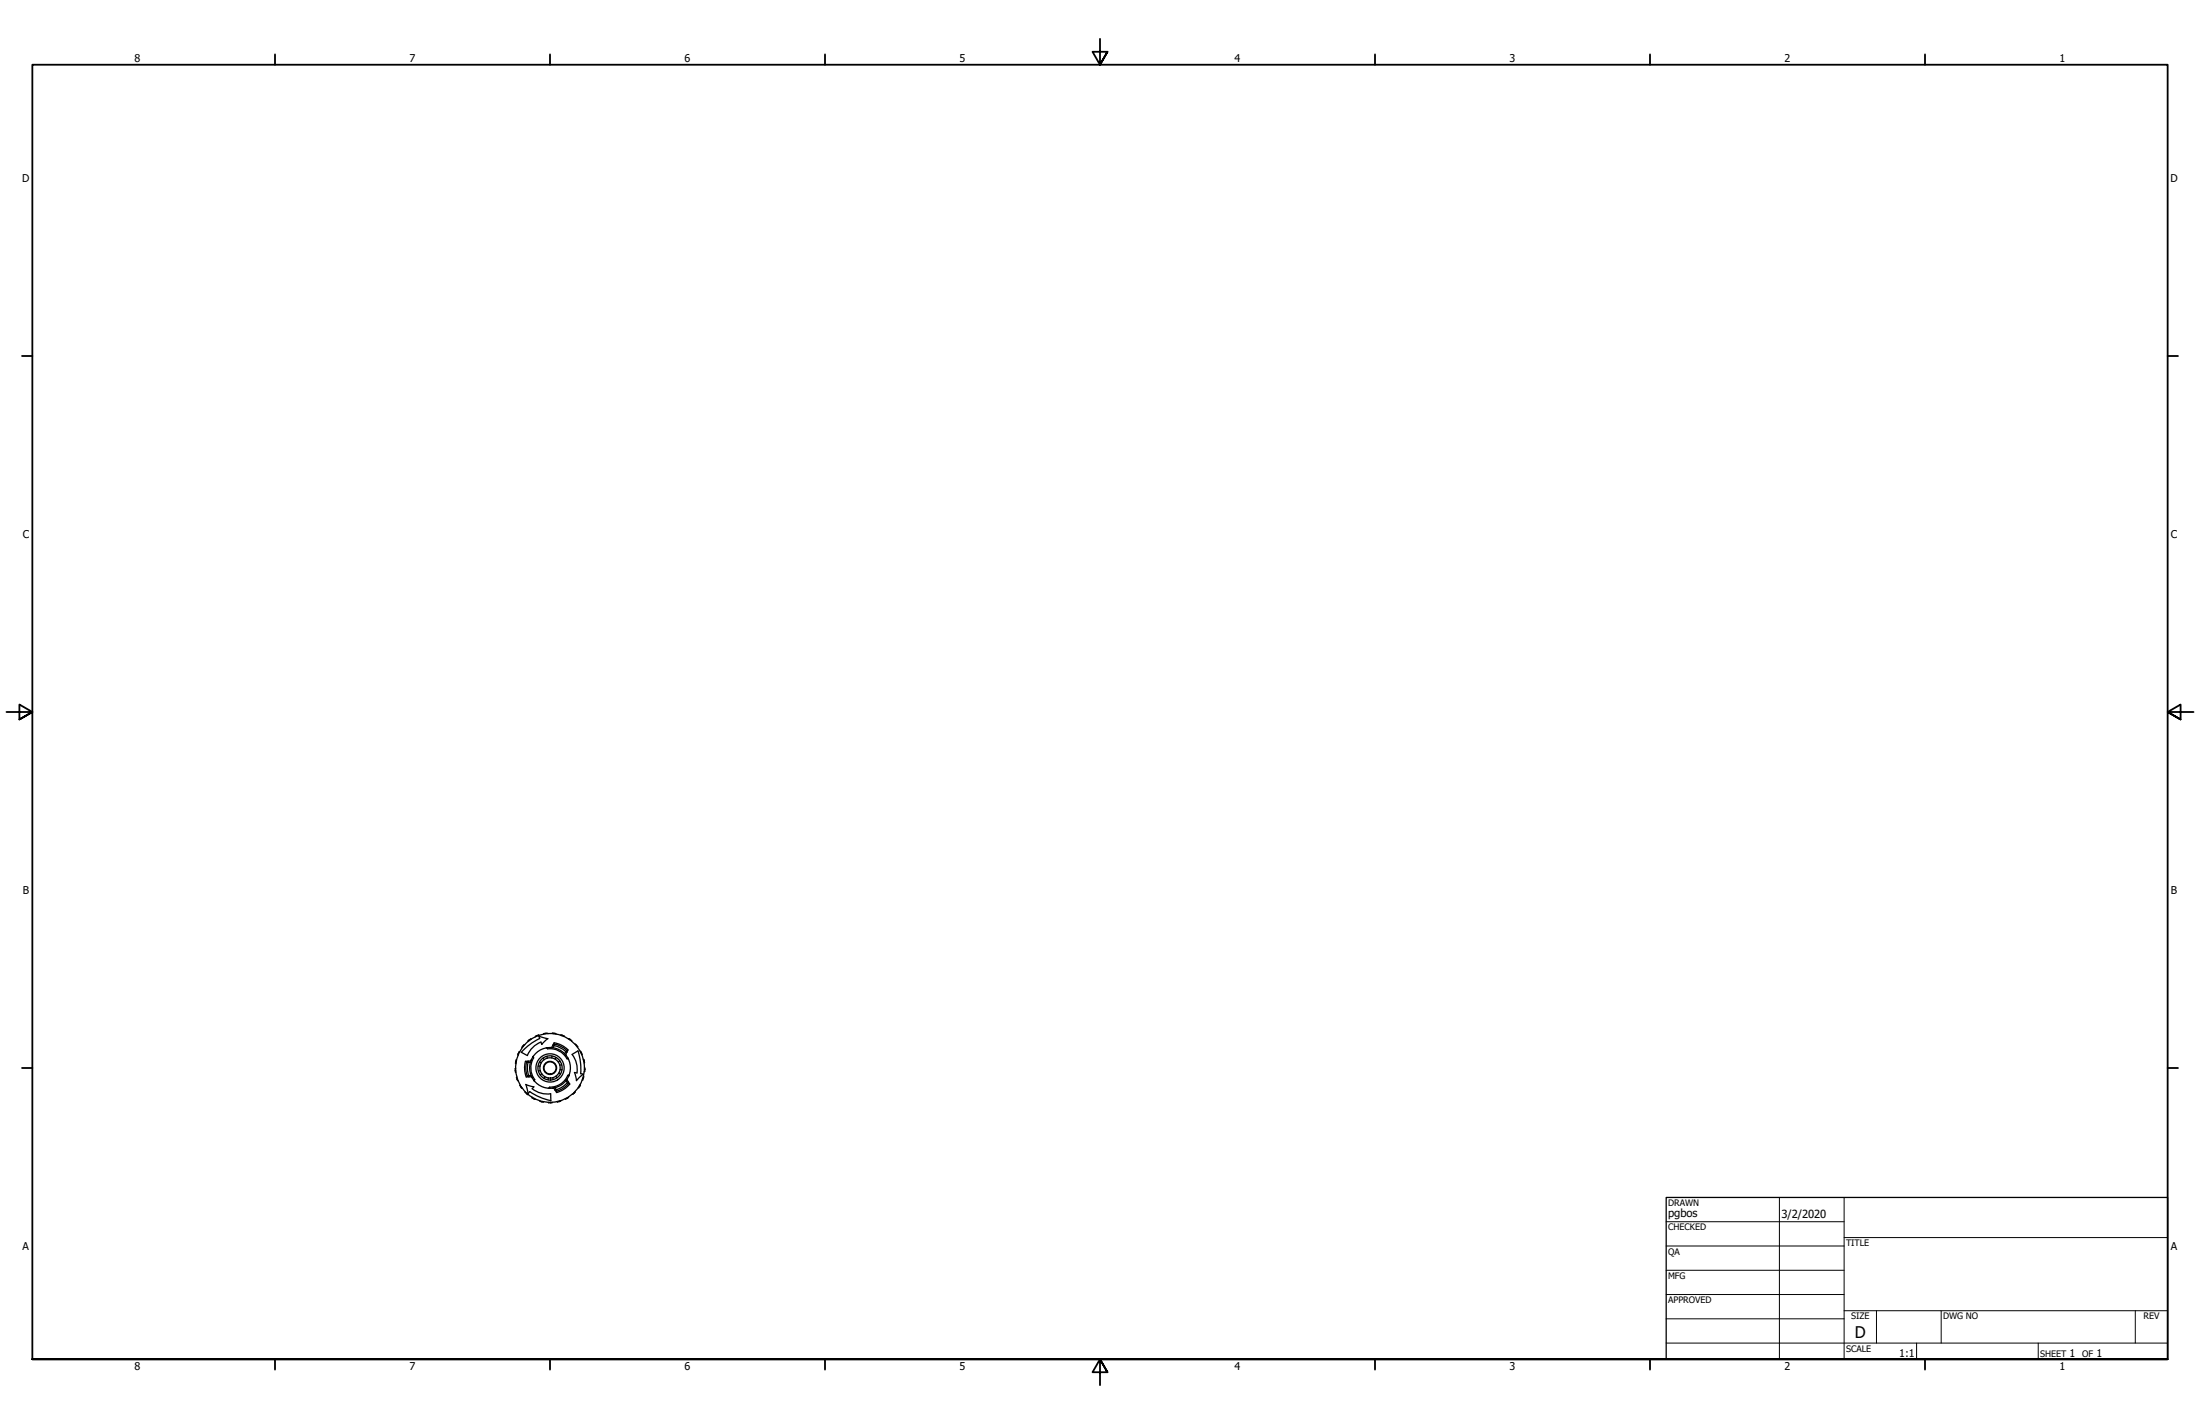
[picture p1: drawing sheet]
<svg xmlns="http://www.w3.org/2000/svg" width="864mm" height="559mm" viewBox="0 0 864 559" stroke-linecap="round" stroke-linejoin="round" font-family="sans-serif">
<!-- layer: Visible (ANSI) -->
<g fill="none" stroke="#000" stroke-width=".51">
<path d="M202.4 419.3l-.1 .8M202.4 416.7l.1 .7M202.4 416.7l.2 .1M202.8 415.9l-.4 .8M203.4 413.4v.7M203.4 413.4l.2 .2M204 412.8l-.6 .6M205.2 410.5l-.2 .6M205.2 410.5l.1 .2M205.3 412.3l3.4-3 3.1-1.8-.3-.9 3.6 1-2.4 2.3-.4-1a9.4 9.4 0 0 0-5.3 5.3l-2.4-1.3zM205.9 410l-.7 .5M206.7 416.8a9.5 9.5 0 0 0 .3 5.5"/>
<path d="M206.7 416.8l1.5 .1M206.7 416.7v.1M207.2 416.7h-.5M207.2 416.7h.1M207.3 416.9l-.3 2.2 .5 3M207.3 416.4l-.1 .3M207.3 416.4l-1 .1a10 10 0 0 0 .3 6.1l2.1-.1M207.7 408.1l-.4 .6M207.7 408.1l.1 .2M208.2 416.9l-.2 2.9 .5 2.2M208.4 416.4l-.2 .5M208.4 416.4h.1"/>
<path d="M208.5 407.8l-.8 .3M208.6 415.9l-.2 .5h-1.1M208.6 415.9l-.2 .5M209.2 414.7l.3 .4a7.5 7.5 0 0 0 .4 8.6l-.2 .4M209.3 414.5l-.2 .4zM210.7 406.4l-.5 .4M210.7 406.4v.2M211.2 418.4h.8M211.5 406.3l-.8 .1M211.8 416.6l.7 .5M213.1 415.3l.5 .5M214 405.5v.2"/>
<path d="M214 405.5l-.6 .3M214 405.5l.8 .1M214.5 411.2l.5-.1zM214.7 411.2l.2 .4a7.5 7.5 0 0 1 7.7 3.9h.4M214.8 414.5l.1 .7M216.1 411.1h.4l1-1.9a10 10 0 0 1 5.5 2.8l-.5 1M216.1 411.1h.5M216.1 411.1a8 8 0 0 0-7.5 4.8M216.5 411.1h.1M216.5 411.1l.6 .1M216.6 414.4v.7M217 410.1l.3 .1"/>
<path d="M217.1 411.2l2.1 .6 2.5 1.7M217.3 410.2h.1M217.4 405.5l-.1 .1M217.4 405.5l-.6 .1M217.4 405.5l.8 .3M217.5 410.3l2.8 1 1.8 1.4M217.6 409.7l-.5 1.5M217.6 409.7l-.3 .5M217.6 409.7a9.5 9.5 0 0 1 4.9 2.5M218.4 415l-.5 .6M219.7 416.2l-.6 .5M219.8 419.7l.8 .1"/>
<path d="M220.1 406.2l.7 .1M220.5 417.9l-.7 .1M220.8 406.3l-.2 .1M220.8 406.3l.7 .5M221.7 413.5l.6 .8M222.3 412.7h.1M222.3 412.7l.2 .3M222.3 414.3a8 8 0 0 1 .5 8.9M222.5 412.2l-.8 1.3M222.5 412.2l-.2 .5M222.5 413l-.5 .9 .3 .4M222.9 415.2l.2 .5z"/>
<path d="M223.2 407.7l.6 .2M223.6 408l.7 .5M224.6 413.8l2.3-1.4 1 4.4 .1 4.5 .9 .2-2.6 2.6-.8-3.2 1 .1a9.5 9.5 0 0 0-1.9-7.2zM225.8 409.8l.5 .4M226.3 410.2l.4 .8M226.3 410.2l-.2 .1M227.8 412.6l.4 .5M228.2 413.1l.2 .8M228.2 413.1h-.2M229 415.7l.3 .6M229.1 416.3h.2M229.3 416.3v.9"/>
<path d="M229.4 419.6l.2 .1M229.4 419.1l.2 .6M229.6 419.7l-.3 .8M202.3 420.1l.2 .7M202.3 420.1l.2 .1M202.9 422.6l.1 .9M203 423.5l.4 .5M203 423.5h.2M204.2 425.8l.3 .8M204.5 426.6l.3 .4M204.7 426.5l-.2 .1M205 427h-.2"/>
<path d="M206.2 428.5l.5 .7M206.7 429.2l.4 .4M206.9 429.1l-.2 .1M207 422.3h.1M207.3 429.5l-.2 .1M207.5 422.3l.1 .3M207.5 422.3h-.5M207.5 422.3h.1M208.5 422l-1.5 .3M208.5 422l.2 .5M208.7 422.5l.2 .4M208.9 430.6l.6 .6"/>
<path d="M208.9 422.9a8 8 0 0 0 8 4.1M209.5 431.2l.7 .1M209.5 423.9l.3 .4zM209.6 426.5l-3.2-.9 .9 3.5 .6-.7 4 2.2 4.3 1.3v-2.7a9.5 9.5 0 0 1-7.3-2l.7-.7M209.7 431l-.2 .2M212 432l.7 .4M212.1 420.1l-.8 .1M212.7 421.4l-.6 .5M212.8 432.2l-.1 .2M213.4 432.3l-.7 .1M213.9 422.5l-.4 .6M215.3 427l.4 .1z"/>
<path d="M215.3 423l-.1 .8M215.3 432.6l.8 .2M216.2 432.6l-.1 .2M216.8 432.5l-.7 .3M216.9 422.9l.2 .8M217.9 426.8l-1 .2M217.9 426.8l.6 1.4M218.2 427.8h-.3M218.2 427.8h.1M218.2 427.8l.3 .4M218.2 422.3l.6 .6M218.5 428.2h.1"/>
<path d="M219.4 421.1l.6 .4M219.5 432.3h-.8M219.5 432.1v.2M220.1 431.9l-.6 .4M222.2 424l-1.6 1.6-2.7 1.2M222.2 424l.9 1.2M222.5 423.6l-.3 .4M222.5 423.6l.6 .9M222.7 430.8v.2M222.7 431l-.8 .2M222.7 424.8l-2.3 1.9-2 .9M222.8 423.2l-.3 .4"/>
<path d="M222.9 424.8l.3 .4M222.9 424.7v.1M223.1 424.5l.6 .9a10.1 10.1 0 0 1-5.2 3.3l-1.2-1.8-.4 .1M223.1 424.5l-.2 .2M223.1 430.5l-.4 .5M223.2 425.2a9.5 9.5 0 0 1-4.7 3M223.2 425.2h-.1M223.4 422h-.5a7.5 7.5 0 0 1-7.2 4.6l-.2 .5M223.5 421.7l-.2 .5zM225.4 428.7v.2M225.4 428.9l-.7 .4M225.7 428.3l-.3 .6"/>
<path d="M227.5 426.1l.1 .1M227.6 426.2l-.6 .6M227.7 425.6l-.1 .6M228.8 423l.2 .1M229 422.4v.7M229 423.1l-.5 .7"/>
<circle cx="215.9" cy="419.1" r="4.7"/>
<circle cx="215.9" cy="419.1" r="13.5"/>
<circle cx="215.9" cy="419.1" r="5.5"/>
<circle cx="215.9" cy="419.1" r="2.38"/>
<circle cx="215.9" cy="419.1" r="2.58"/>
<circle cx="215.9" cy="419.1" r="4"/>
</g>
<!-- layer: Border (ANSI) -->
<g fill="none" stroke="#000" stroke-width=".71">
<path d="M431.8 15.2v10.2l-2.9-5.1h5.8l-2.9 5.1 2.9-5.1M107.9 21.3v4.1M215.9 21.3v4.1M323.8 21.3v4.1M539.8 21.3v4.1M647.7 21.3v4.1M755.6 21.3v4.1M8.6 139.7h4.1M850.9 139.7h4.1M2.5 279.4h10.2l-5.1-2.9v5.8l5.1-2.9-5.1 2.9M861.1 279.4h-10.2l5.1-2.9v5.8l-5.1-2.9 5.1 2.9M8.6 419.1h4.1"/>
<path d="M850.9 419.1h4.1M12.7 533.4v-508h838.2v508h-838.2h838.2M107.9 533.4v4.1M215.9 533.4v4.1M323.8 533.4v4.1M434.7 538.5l-2.9-5.1 2.9 5.1h-5.8l2.9-5.1v10.2M539.8 533.4v4.1M647.7 533.4v4.1M755.6 533.4v4.1"/>
</g>
<!-- layer: Title (ANSI) -->
<g fill="none" stroke="#000" stroke-width=".39">
<path d="M654 479.4h69.9M698.5 469.9v63.5M723.9 469.9v63.5M654 488.9h69.9M654 498.5h69.9M723.9 485.6h127M654 508h69.9M654 517.5h69.9M723.9 514.3h127M736.6 514.3v12.7M762 514.3v12.7M838.2 514.3v12.7"/>
<path d="M654 527h196.9M752.3 527v6.4M800.1 527v6.4"/>
</g>
<path d="M654 469.9h196.9v63.5h-196.9z" fill="none" stroke="#000" stroke-width=".51"/>
<text font-size="6.3" x="728.1" y="524.9">D</text>
<g font-size="4.4">
<text x="654.8" y="477.8">pgbos</text>
<text x="699.3" y="478">3/2/2020</text>
</g>
<g font-size="4.2">
<text x="52.8" y="24.4">8</text>
<text x="160.8" y="24.4">7</text>
<text x="268.7" y="24.4">6</text>
<text x="376.7" y="24.4">5</text>
<text x="484.6" y="24.4">4</text>
<text x="592.6" y="24.4">3</text>
<text x="700.5" y="24.4">2</text>
<text x="808.5" y="24.4">1</text>
<text x="8.7" y="71.4">D</text>
<text x="852" y="71.4">D</text>
<text x="8.9" y="211.1">C</text>
<text x="852.2" y="211.1">C</text>
<text x="8.9" y="350.8">B</text>
<text x="852.2" y="350.8">B</text>
<text x="8.9" y="490.5">A</text>
<text x="852.2" y="490.5">A</text>
<text x="745.5" y="532.6">1:1</text>
<text x="812.4" y="532.6">1</text>
<text x="822.9" y="532.6">1</text>
<text x="52.8" y="537.5">8</text>
<text x="160.8" y="537.5">7</text>
<text x="268.7" y="537.5">6</text>
<text x="376.7" y="537.5">5</text>
<text x="484.6" y="537.5">4</text>
<text x="592.6" y="537.5">3</text>
<text x="700.5" y="537.5">2</text>
<text x="808.5" y="537.5">1</text>
</g>
<g font-size="3.5">
<text x="654.8" y="473.2">DRAWN</text>
<text x="654.8" y="482.8">CHECKED</text>
<text x="724.7" y="488.9">TITLE</text>
<text x="654.8" y="492.3">QA</text>
<text x="654.8" y="501.8">MFG</text>
<text x="654.8" y="511.4">APPROVED</text>
<text x="726.7" y="517.7">SIZE</text>
<text x="762.8" y="517.7">DWG NO</text>
<text x="841.4" y="517.7">REV</text>
<text x="724.7" y="530.4">SCALE</text>
<text x="800.9" y="532.6">SHEET</text>
<text x="817.3" y="532.6">OF</text>
</g>
</svg>
